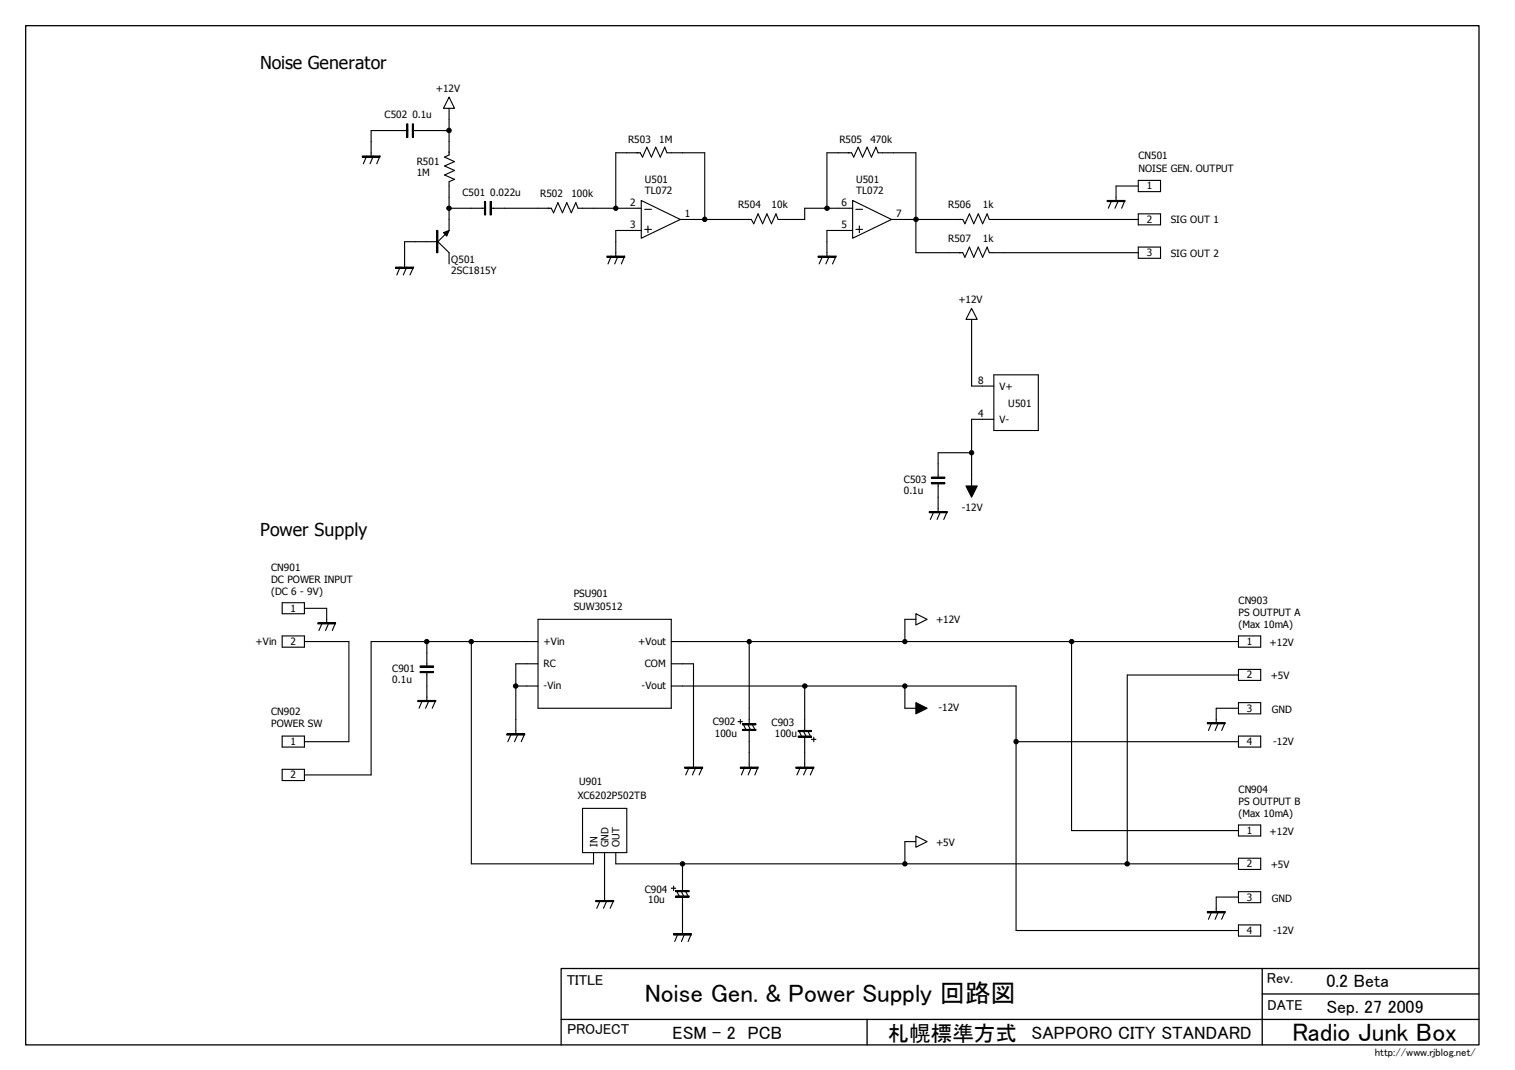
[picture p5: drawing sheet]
<svg xmlns="http://www.w3.org/2000/svg" width="297mm" height="210mm" viewBox="0 0 297 210" stroke-linecap="round" stroke-linejoin="round" font-family="sans-serif">
<path d="M5 5h285v200h-285zM82.4 130.8h2.6M236.7 178.9h3.5M110 200h180M132.1 183.3h3.4M170 200v5M247.5 190v15M247.5 195h42.5M290 190h-180v15" fill="none" stroke="#000" stroke-width=".25"/>
<g fill="none" stroke="#000" stroke-width=".22">
<path d="M88 19l1.1 2.3h-2.2zM71 30.6h3.5v.2h-3.5zM71.9 30.6l-.7 1.5M73.2 30.6l-.6 1.5M74.5 30.6l-.6 1.5M79.8 24.3h.2v2.6h-.2zM80 25.6h-7.2v5M80.9 24.3h.2v2.6h-.2zM81.1 25.6h6.9M88 21.3v9.1l-.8 .4 1.9 .9-1.9 .9 1.9 .8-1.9 .9 1.9 .9-1.1 .4v9.6l-2.2 2.2 2.2 2.2v2.2M95 39.5h.2v2.7h-.2zM96.1 39.5h.2v2.7h-.2z"/>
<path d="M125.7 39.3l7.7 3.8-7.7 3.6zM167.2 39.3l7.6 3.8-7.6 3.6zM217.1 39.3h3.5v.2h-3.5zM218 39.3l-.7 1.6M219.3 39.3l-.7 1.6M220.6 39.3l-.7 1.6M223.2 35.4h4.3v2.2h-4.3zM223.2 36.5h-4.4v2.8M77.6 52.4h3.5v.2h-3.5zM78.4 52.4l-.6 1.5M79.8 52.4l-.7 1.5M81.1 52.4l-.7 1.5"/>
<path d="M85.6 45.2h.2v4.4h-.2zM85.6 47.4h-6.3v5M86.9 45.6l1.1-.4-.4 1.1zM88 40.9h7.2M96.3 40.9h11.8l.4 .8 .9-1.9 .9 1.9 .8-1.9 .9 1.9 .9-1.9 .4 1.1h12.4M119 50.2h3.5v.3h-3.5zM119.8 50.2l-.6 1.6M120.7 40.9v-10.9h4.8l.5 .8 .8-1.9 .9 1.9 .9-1.9 .9 1.9 .8-1.9 .5 1.1h7.4v13.1M121.2 50.2l-.7 1.6M122.5 50.2l-.7 1.6M125.7 45.2h-5v5M126.4 45h1.3"/>
<path d="M126.4 41.1h1.3M127 44.3v1.3M160.4 50.2h3.5v.3h-3.5zM161.3 50.2l-.7 1.6M162.1 40.9v-10.9h4.9l.4 .8 .9-1.9 .8 1.9 .9-1.9 .9 1.9 .8-1.9 .5 1.1h7.4v19.6h9.2l.4 .9 .9-2 .8 2 .9-2 .9 2 .8-2 .5 1.1h29.2M162.6 50.2l-.7 1.6M163.9 50.2l-.7 1.6M167.2 40.9h-9.4v2.2h-5.2l-.5-1.1-.8 1.9-.9-1.9-.9 1.9-.9-1.9-.8 1.9-.5-.8h-13.9M167.2 45.2h-5.1v5M167.8 45h1.3M167.8 41.1h1.3M168.5 44.3v1.3"/>
<path d="M174.8 43.1h14l.4 .8 .9-1.9 .8 1.9 .9-1.9 .9 1.9 .8-1.9 .5 1.1h29.2M223.2 48.5h4.3v2.2h-4.3zM223.2 42h4.3v2.1h-4.3zM190.5 60.5l1.1 2.2h-2.2zM190.5 62.7v13h4.4M194.9 73.5h8.7v11h-8.7zM182.6 94.7h2.6v.2h-2.6zM182.6 93.6h2.6v.2h-2.6zM183.9 94.9v5.5M189.4 95.3h2.2l-1.1 2.2zM190.5 88.8h-6.6v5M194.9 82.3h-4.4v13"/>
<path d="M55.3 118.2h4.4v2.2h-4.4zM59.7 119.3h4.3v2.9M182.2 100.4h3.5v.2h-3.5zM183.1 100.4l-.7 1.5M184.4 100.4l-.7 1.5M185.7 100.4l-.7 1.5M55.3 124.8h4.4v2.2h-4.4zM59.7 125.9h8.7v19.6h-8.7M62.3 122.2h3.5v.2h-3.5zM63.2 122.2l-.7 1.5M64.5 122.2l-.7 1.5M65.8 122.2l-.7 1.5"/>
<path d="M81.9 137.4h3.5v.2h-3.5zM82.4 131.7h2.6v.3h-2.6zM82.4 130.6h2.6v.3h-2.6zM82.8 137.4l-.6 1.5M83.7 125.9v5M83.7 132v5.4M84.1 137.4l-.7 1.5M85.4 137.4l-.7 1.5M92.4 125.9v43.6h24v-2.2M101.1 134.6h4.4M105.5 125.9h-32.7v26.1h-13.1M105.5 130.2h-4.4v13.8"/>
<path d="M105.5 121.5h26.1v17.4h-26.1zM131.6 125.9h111.2M131.6 130.2h4.4v20.3M131.6 134.6h67.6v47.9h43.6M146.9 125.9v16.1M157.8 134.6v8.7M177.4 134.6v4.3h2.2M179.6 120.4l2.2 1.1-2.2 1.1zM179.6 137.8l2.2 1.1-2.2 1.1zM179.6 121.5h-2.2v4.4M210.1 125.9v37h32.7M242.8 124.8h4.4v2.2h-4.4z"/>
<path d="M242.8 138.9h-4.3v2.9M242.8 137.8h4.4v2.2h-4.4zM242.8 131.3h4.4v2.2h-4.4zM242.8 132.4h-21.8v37.1M55.3 144.4h4.4v2.2h-4.4zM55.3 150.9h4.4v2.2h-4.4zM99.4 144h3.5v.2h-3.5zM100.2 144l-.6 1.5M101.6 144l-.7 1.5M102.9 144l-.7 1.5M114.2 158.6h8.7v8.7h-8.7zM134.2 150.5h3.5v.2h-3.5z"/>
<path d="M135.1 150.5l-.7 1.5M136.4 150.5l-.6 1.5M137.7 150.5l-.6 1.5M144.7 141.6h.9M145.2 150.5h3.4v.2h-3.4zM145.2 141.1v.9M145.6 142h2.6v.2h-2.6zM145.6 143.1h2.6v.2h-2.6zM145.8 142.2l.4 .9M146 150.5l-.6 1.5M146.7 142.2l.4 .9M146.9 143.3v7.2"/>
<path d="M147.3 150.5l-.6 1.5M147.5 142.2l.5 .9M148.6 150.5l-.6 1.5M156 150.5h3.6v.2h-3.6zM156.5 144.4h2.6v.2h-2.6zM156.5 143.3h2.6v.2h-2.6zM156.7 143.5l.4 .9M156.9 150.5l-.7 1.5M157.6 143.5l.4 .9M157.8 144.6v5.9M158.2 150.5l-.6 1.5M158.5 143.5l.4 .9"/>
<path d="M159.1 145h.9M159.6 150.5l-.7 1.5M159.6 144.6v.9M199.2 145.5h43.6M236.7 141.8h3.5v.2h-3.5zM237.6 141.8l-.7 1.5M238.9 141.8l-.7 1.5M240.2 141.8l-.7 1.5M242.8 144.4h4.4v2.2h-4.4zM116.8 176.7h3.5v.2h-3.5zM117.7 176.7l-.7 1.5M118.5 167.3v9.4"/>
<path d="M119 176.7l-.7 1.5M120.3 176.7l-.7 1.5M120.7 167.3v2.2h122.1M131.6 174.2h.9M132.1 173.8v.9M132.5 174.7h2.6v.2h-2.6zM132.5 175.8h2.6v.2h-2.6zM132.7 174.9l.5 .9M133.6 174.9l.4 .9M133.8 169.5v5.2M133.8 176v7.2M134.4 174.9l.5 .9"/>
<path d="M179.6 164l2.2 1.1-2.2 1.1zM179.6 165.1h-2.2v4.4M236.7 178.8h3.5v.3h-3.5zM237.6 178.8l-.7 1.5M238.9 178.8l-.7 1.5M240.2 178.8l-.7 1.5M242.8 161.8h4.4v2.2h-4.4zM242.8 168.4h4.4v2.2h-4.4zM242.8 174.9h4.4v2.2h-4.4zM242.8 176h-4.3v2.8M132.1 183.2h3.4v.2h-3.4zM132.9 183.2l-.6 1.5"/>
<path d="M134.2 183.2l-.6 1.5M135.5 183.2l-.6 1.5M242.8 181.4h4.4v2.2h-4.4z"/>
</g>
<g fill="none" stroke="#000" stroke-width=".21">
<path d="M71 30.7h3.5M79.9 24.3v2.6M81 24.3v2.6M95.1 39.5v2.7M96.2 39.5v2.7M217.1 39.4h3.5M77.6 52.5h3.5M85.7 45.2v4.4M119 50.4h3.5M160.4 50.4h3.5M182.6 94.8h2.6M182.6 93.7h2.6"/>
<path d="M182.2 100.5h3.5M62.3 122.3h3.5M81.9 137.5h3.5M82.4 131.8h2.6M99.4 144.1h3.5M134.2 150.6h3.5M145.2 150.6h3.4M145.6 142.1h2.6M145.6 143.2h2.6M156 150.6h3.6M156.5 144.5h2.6M156.5 143.4h2.6"/>
<path d="M236.7 141.9h3.5M116.8 176.8h3.5M132.5 174.8h2.6M132.5 175.9h2.6"/>
</g>
<g fill="#000">
<path d="M86.9 45.6l1.1-.4-.4 1.1zM189.4 95.3h2.2l-1.1 2.2zM179.6 137.8l2.2 1.1-2.2 1.1z"/>
<circle cx="88" cy="25.6" r=".44"/>
<circle cx="88" cy="40.9" r=".43"/>
<circle cx="120.7" cy="40.9" r=".43"/>
<circle cx="138.2" cy="43" r=".44"/>
<circle cx="162.2" cy="40.9" r=".44"/>
<circle cx="179.6" cy="43" r=".44"/>
<circle cx="190.5" cy="88.8" r=".43"/>
<circle cx="83.7" cy="125.9" r=".43"/>
<circle cx="92.4" cy="125.9" r=".43"/>
<circle cx="101.1" cy="134.6" r=".43"/>
<circle cx="146.9" cy="125.9" r=".43"/>
<circle cx="157.8" cy="134.6" r=".44"/>
<circle cx="177.4" cy="134.6" r=".43"/>
<circle cx="177.4" cy="125.9" r=".43"/>
<circle cx="210.1" cy="125.9" r=".43"/>
<circle cx="199.2" cy="145.5" r=".44"/>
<circle cx="133.8" cy="169.5" r=".43"/>
<circle cx="177.4" cy="169.5" r=".43"/>
<circle cx="221" cy="169.5" r=".43"/>
</g>
<g fill="none" stroke="#000" stroke-width=".2">
<circle cx="88" cy="25.6" r=".44"/>
<circle cx="88" cy="40.9" r=".43"/>
<circle cx="120.7" cy="40.9" r=".43"/>
<circle cx="138.2" cy="43" r=".44"/>
<circle cx="162.2" cy="40.9" r=".44"/>
<circle cx="179.6" cy="43" r=".44"/>
<circle cx="190.5" cy="88.8" r=".43"/>
<circle cx="83.7" cy="125.9" r=".43"/>
<circle cx="92.4" cy="125.9" r=".43"/>
<circle cx="101.1" cy="134.6" r=".43"/>
<circle cx="146.9" cy="125.9" r=".43"/>
<circle cx="157.8" cy="134.6" r=".44"/>
<circle cx="177.4" cy="134.6" r=".43"/>
<circle cx="177.4" cy="125.9" r=".43"/>
<circle cx="210.1" cy="125.9" r=".43"/>
<circle cx="199.2" cy="145.5" r=".44"/>
<circle cx="133.8" cy="169.5" r=".43"/>
<circle cx="177.4" cy="169.5" r=".43"/>
<circle cx="221" cy="169.5" r=".43"/>
</g>
<g font-size="5">
<text x="126.4" y="196.5">Noise Gen. &amp; Power Supply 回路図</text>
<text x="253.3" y="204.2">Radio Junk Box</text>
</g>
<text font-size="4.2" x="174" y="204.1">札幌標準方式</text>
<g font-size="3.5">
<text x="51" y="13.5">Noise Generator</text>
<text x="51" y="105.1">Power Supply</text>
<text x="260.1" y="193.7">0.2 Beta</text>
<text x="131.8" y="203.8">ESM – 2 PCB</text>
<text x="202.3" y="203.8">SAPPORO CITY STANDARD</text>
<text x="260.1" y="198.8">Sep. 27 2009</text>
</g>
<g font-size="2.8">
<text x="111.1" y="193.2">TITLE</text>
<text x="248.4" y="192.8">Rev.</text>
<text x="111.2" y="202.8">PROJECT</text>
<text x="248.5" y="198">DATE</text>
</g>
<text font-size="2.1" x="269.6" y="207.2">http://www.rjblog.net/</text>
<g font-size="2">
<text x="85.4" y="18">+12V</text>
<text x="75.4" y="23.2">C502</text>
<text x="80.9" y="23.2">0.1u</text>
<text x="123.1" y="28">R503</text>
<text x="129.2" y="28">1M</text>
<text x="164.6" y="28">R505</text>
<text x="170.7" y="28">470k</text>
<text x="81.7" y="34.5">1M</text>
<text x="81.7" y="32.3">R501</text>
<text x="126.4" y="35.9">U501</text>
<text x="167.8" y="35.9">U501</text>
<text x="223.2" y="31.3">CN501</text>
<text x="223.2" y="33.7">NOISE GEN. OUTPUT</text>
<text x="90.7" y="38.5">C501</text>
<text x="96.1" y="38.5">0.022u</text>
<text x="105.9" y="38.7">R502</text>
<text x="112.1" y="38.7">100k</text>
<text x="123.6" y="40.4">2</text>
<text x="126.4" y="38">TL072</text>
<text x="144.7" y="40.9">R504</text>
<text x="151.3" y="40.9">10k</text>
<text x="165" y="40.4">6</text>
<text x="167.8" y="38">TL072</text>
<text x="185.9" y="40.9">R506</text>
<text x="192.7" y="40.9">1k</text>
<text x="224.8" y="37.2">1</text>
<text x="123.6" y="44.8">3</text>
<text x="134.3" y="42.6">1</text>
<text x="165" y="44.8">5</text>
<text x="175.7" y="42.6">7</text>
<text x="185.9" y="47.4">R507</text>
<text x="192.7" y="47.4">1k</text>
<text x="224.8" y="43.7">2</text>
<text x="229.5" y="43.7">SIG OUT 1</text>
<text x="88.5" y="53.7">2SC1815Y</text>
<text x="88.5" y="51.6">Q501</text>
<text x="224.8" y="50.2">3</text>
<text x="229.5" y="50.5">SIG OUT 2</text>
<text x="187.9" y="59.4">+12V</text>
<text x="191.8" y="75.3">8</text>
<text x="196" y="76.4">V+</text>
<text x="191.8" y="81.8">4</text>
<text x="196" y="82.9">V-</text>
<text x="197.7" y="79.9">U501</text>
<text x="177.2" y="94.7">C503</text>
<text x="177.2" y="96.9">0.1u</text>
<text x="188.5" y="100.2">-12V</text>
<text x="53.2" y="111.9">CN901</text>
<text x="53.2" y="114.3">DC POWER INPUT</text>
<text x="53.2" y="116.7">(DC 6 - 9V)</text>
<text x="57" y="120">1</text>
<text x="112.5" y="119.8">SUW30512</text>
<text x="112.5" y="117.1">PSU901</text>
<text x="242.8" y="118.4">CN903</text>
<text x="183.6" y="122.2">+12V</text>
<text x="242.8" y="120.9">PS OUTPUT A</text>
<text x="242.8" y="123.3">(Max 10mA)</text>
<text x="50.1" y="126.5">+Vin</text>
<text x="57" y="126.5">2</text>
<text x="76.9" y="131.7">C901</text>
<text x="106.6" y="126.5">+Vin</text>
<text x="106.6" y="130.9">RC</text>
<text x="125.1" y="126.5">+Vout</text>
<text x="126.4" y="130.9">COM</text>
<text x="244.5" y="126.5">1</text>
<text x="248.9" y="126.7">+12V</text>
<text x="76.9" y="133.9">0.1u</text>
<text x="106.6" y="135.3">-Vin</text>
<text x="125.8" y="135.3">-Vout</text>
<text x="244.5" y="133.1">2</text>
<text x="249.2" y="133.3">+5V</text>
<text x="53.2" y="140.3">CN902</text>
<text x="53.2" y="142.7">POWER SW</text>
<text x="139.7" y="142.2">C902</text>
<text x="151.3" y="142.5">C903</text>
<text x="184" y="139.4">-12V</text>
<text x="244.5" y="139.6">3</text>
<text x="249.4" y="139.8">GND</text>
<text x="57" y="146.1">1</text>
<text x="140.2" y="144.6">100u</text>
<text x="151.9" y="144.6">100u</text>
<text x="244.5" y="146.1">4</text>
<text x="249.6" y="146.1">-12V</text>
<text x="57" y="152.7">2</text>
<text x="113.6" y="154">U901</text>
<text x="242.8" y="155.5">CN904</text>
<text x="113.3" y="156.8">XC6202P502TB</text>
<text x="242.8" y="157.9">PS OUTPUT B</text>
<text x="242.8" y="160.3">(Max 10mA)</text>
<text x="117.1" y="166.2" transform="rotate(-90 117.1 166.2)">IN</text>
<text x="119.3" y="166.2" transform="rotate(-90 119.3 166.2)">GND</text>
<text x="121.5" y="166.2" transform="rotate(-90 121.5 166.2)">OUT</text>
<text x="183.6" y="166">+5V</text>
<text x="244.5" y="163.6">1</text>
<text x="248.9" y="163.8">+12V</text>
<text x="244.5" y="170.1">2</text>
<text x="249.2" y="170.3">+5V</text>
<text x="126.4" y="175.1">C904</text>
<text x="127.1" y="177.1">10u</text>
<text x="244.5" y="176.7">3</text>
<text x="249.4" y="176.9">GND</text>
<text x="244.5" y="183.2">4</text>
<text x="249.6" y="183.2">-12V</text>
</g>
</svg>
